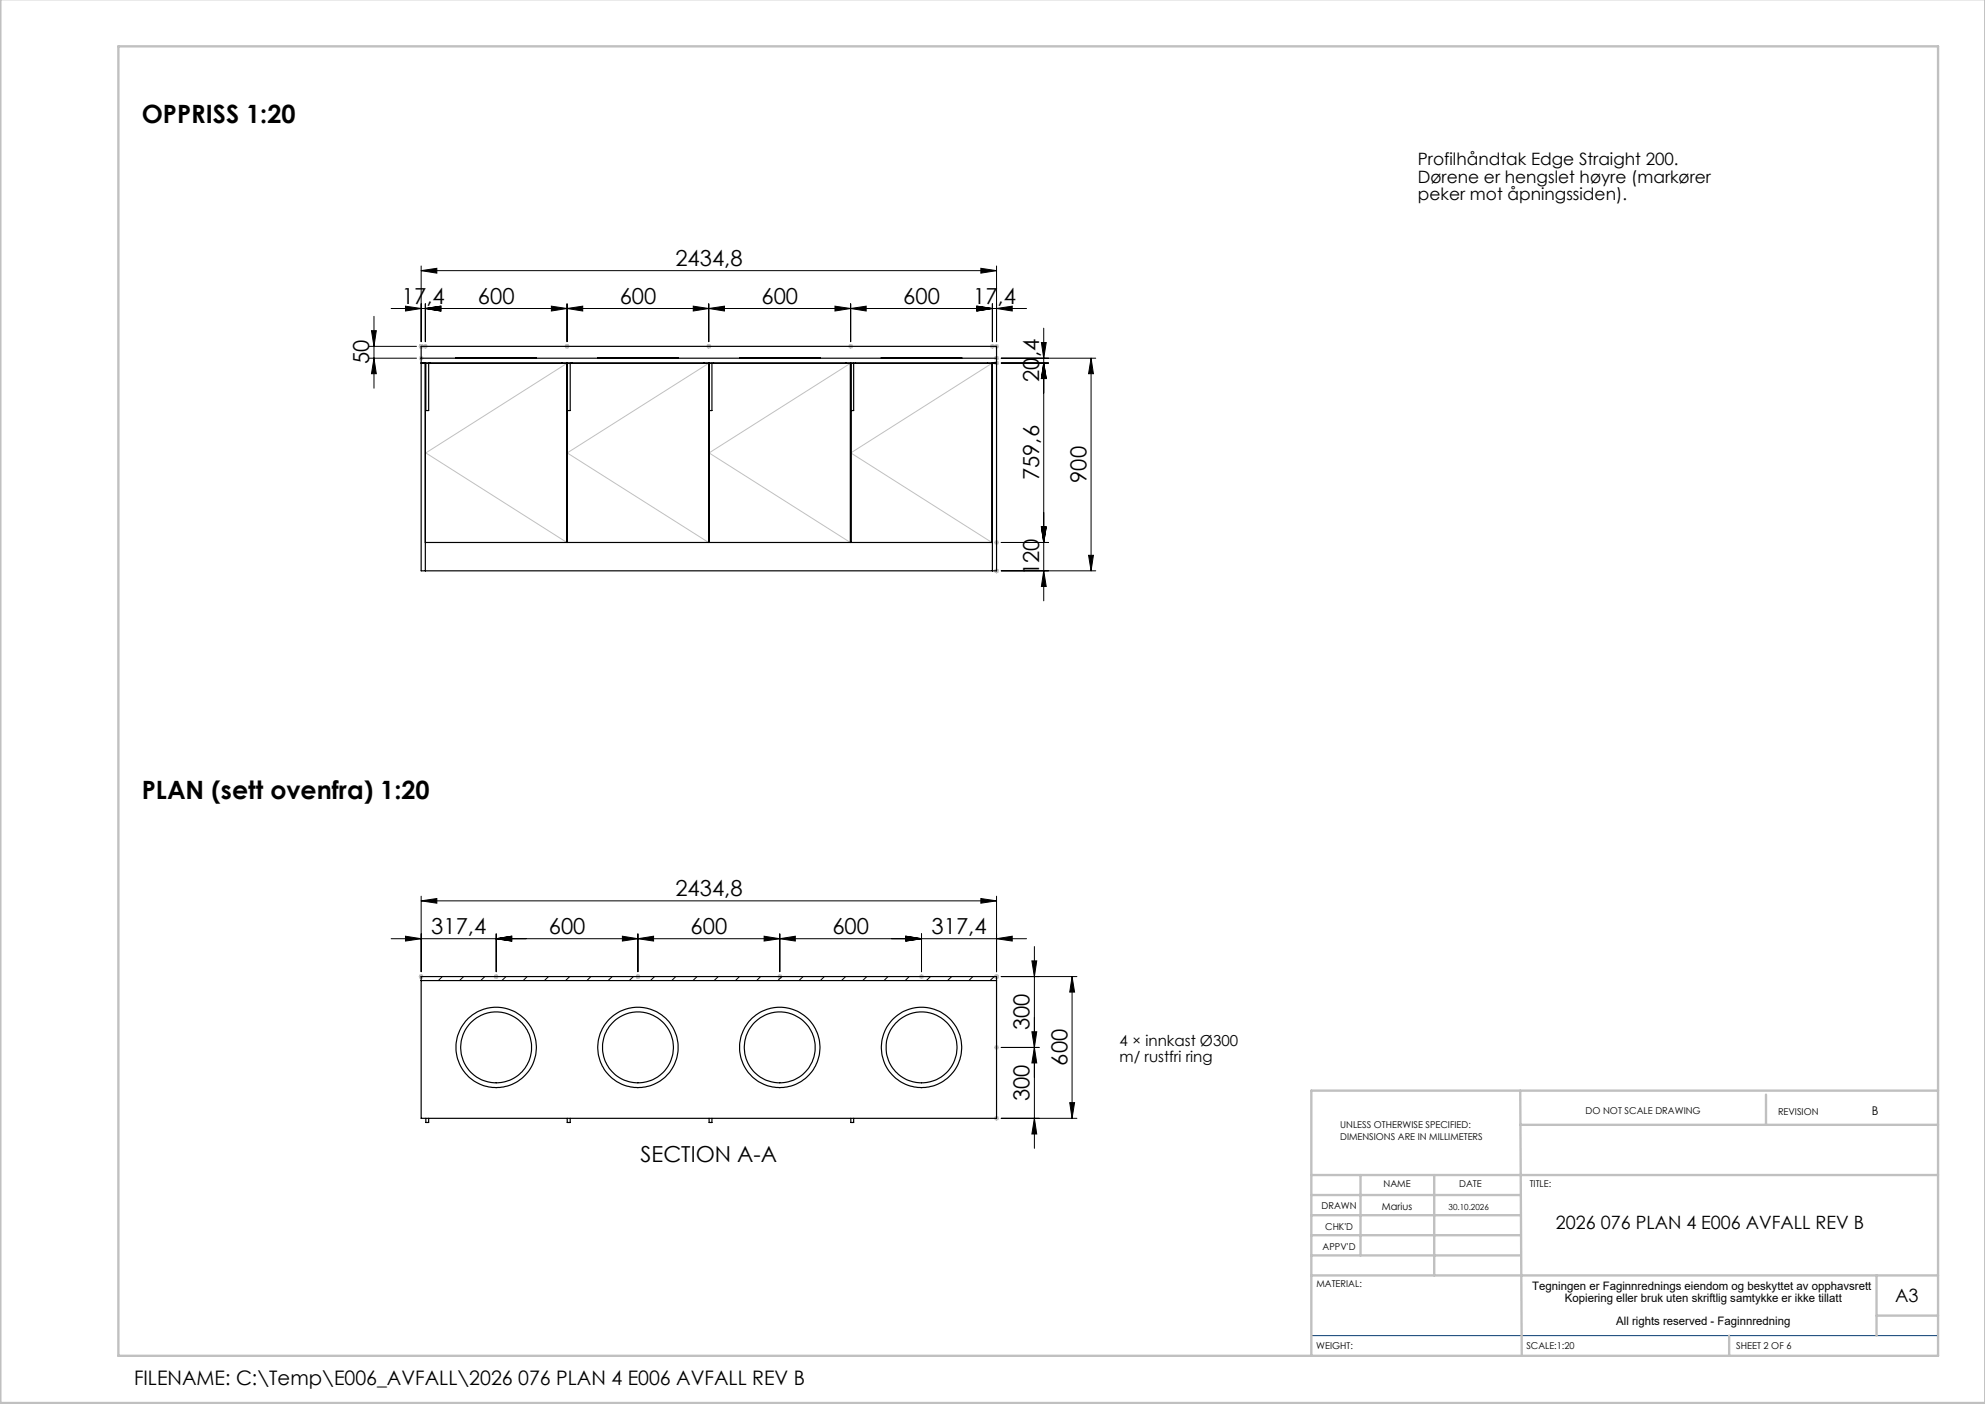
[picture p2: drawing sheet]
<svg xmlns="http://www.w3.org/2000/svg" width="420mm" height="297mm" viewBox="0 0 420 297" stroke-linecap="round" stroke-linejoin="round" font-family="sans-serif">
<g fill="none" stroke="#000" stroke-width=".21">
<path d="M89.1 57.3l3.3-.5v1zM89.1 56.3v16M89.1 57.3h121.8M207.5 56.8l3.4 .5-3.4 .5zM210.9 56.3v16M78.1 75.8h10M78.1 73.3h10M78.6 70h1l-.5 3.3zM79.1 75.8l.5 3.3h-1zM79.1 66.9v15.2M82.8 65.3h134.4M85.8 64.8l3.3 .5-3.3 .5z"/>
<path d="M90 65.3l3.3-.5v1zM90 64.3v8M116.7 64.8l3.3 .5-3.3 .5zM120 65.3l3.3-.5v1zM120 64.3v8M146.7 64.8l3.3 .5-3.3 .5zM150 65.3l3.3-.5v1zM150 64.3v8M176.7 64.8l3.3 .5-3.3 .5zM180 65.3l3.3-.5v1zM180 64.3v8M206.7 64.8l3.3 .5-3.3 .5z"/>
<path d="M210 64.3v8M210.9 65.3l3.3-.5v1zM211.8 76.8h10.1M211.8 75.8h20M220.3 72.5h1.1l-.6 3.3zM220.8 76.8l.6 3.3h-1.1zM220.8 69.4v57.7M230.9 75.8l.5 3.3h-1.1zM230.9 75.8v45M211.8 114.8h10.1M220.3 111.5h1.1l-.6 3.3zM230.3 117.5h1.1l-.5 3.3z"/>
<path d="M211.8 120.8h20M220.8 120.8l.6 3.3h-1.1zM82.8 198.6h134.4M85.8 198l3.3 .6-3.3 .5zM89.1 190.6l3.3-.5v1zM89.1 189.6v16M89.1 190.6h121.8M105 198.6l3.3-.6v1.1zM105 197.6v8M131.7 198l3.3 .6-3.3 .5zM135 198.6l3.3-.6v1.1zM135 197.6v8"/>
<path d="M161.7 198l3.3 .6-3.3 .5zM165 198.6l3.3-.6v1.1zM165 197.6v8M191.7 198l3.3 .6-3.3 .5zM195 197.6v8M207.5 190.1l3.4 .5-3.4 .5zM210.9 198.6l3.3-.6v1.1zM210.9 189.6v16M93.6 206.6l-.9 .8M98.1 206.6l-.9 .8M102.6 206.6l-.9 .8M107.1 206.6l-.9 .8"/>
<path d="M111.5 206.6l-.8 .8M116.1 206.6l-.9 .8M120.5 206.6l-.8 .8M125 206.6l-.8 .8M129.5 206.6l-.8 .8M134 206.6l-.9 .8M138.5 206.6l-.9 .8M143 206.6l-.9 .8M147.5 206.6l-.9 .8M152 206.6l-.9 .8M156.5 206.6l-.9 .8M160.9 206.6l-.8 .8"/>
<path d="M165.5 206.6l-.9 .8M169.9 206.6l-.8 .8M174.4 206.6l-.8 .8M178.9 206.6l-.9 .8M183.4 206.6l-.9 .8M187.9 206.6l-.9 .8M192.4 206.6l-.9 .8M196.9 206.6l-.9 .8M201.4 206.6l-.9 .8M205.8 206.6l-.8 .8M210.4 206.6l-.9 .8M211.8 206.6h16.1"/>
<path d="M218.3 203.3h1.1l-.5 3.3zM218.3 218.3h1.1l-.5 3.3zM218.9 200.2v42.7M226.8 206.6v30M226.8 206.6l.6 3.3h-1.1zM211.8 221.6h8.1M211.8 236.6h16.1M218.9 221.6l.5 3.3h-1.1zM218.9 236.6l.5 3.3h-1.1zM226.3 233.3h1.1l-.6 3.3z"/>
</g>
<g fill="none" stroke="#c0c0c0" stroke-width=".21">
<path d="M88.6 73.3h1.9M88.6 75.8h1M88.8 72.9l.7 .7M88.8 75.4l.7 .7M89.1 72.8v1M89.1 75.3v1M89.5 72.9l-.7 .7M89.5 75.4l-.7 .7M89.6 72.9l.7 .7M90 72.8v1M90.3 72.9l-.7 .7M119.5 73.3h1"/>
<path d="M119.6 72.9l.7 .7M119.9 76.9l-29.8 18.9 29.8 19M120 72.8v1M120.3 72.9l-.7 .7M149.5 73.3h1M149.6 72.9l.7 .7M149.9 76.9l-29.9 18.9 29.9 19M150 72.8v1M150.3 72.9l-.7 .7M179.5 73.3h1M179.6 72.9l.7 .7M179.9 76.9l-29.9 18.9 29.9 19"/>
<path d="M180 72.8v1M180.3 72.9l-.7 .7M209.5 73.3h1.8M209.6 72.9l.7 .7M209.9 76.9l-29.9 18.9 29.9 19M210 72.8v1M210.3 72.9l-.7 .7M210.4 76.8h.9M210.4 75.8h.9M210.5 72.9l.7 .7M210.5 76.4l.7 .7M210.5 75.4l.7 .7"/>
<path d="M210.9 72.8v1M210.9 75.3v2M211.2 72.9l-.7 .7M211.2 76.4l-.7 .7M211.2 75.4l-.7 .7M210.4 114.8h.9M210.5 114.4l.7 .7M210.9 114.3v1M211.2 114.4l-.7 .7M210.4 120.8h.9M210.5 120.4l.7 .7M210.9 120.3v1"/>
<path d="M211.2 120.4l-.7 .7M88.6 206.6h1M88.8 206.2l.7 .7M89.1 206.1v1M89.5 206.2l-.7 .7M104.5 206.6h1M104.6 206.2l.7 .7M105 206.1v1M105.3 206.2l-.7 .7M134.5 206.6h1M134.6 206.2l.7 .7M135 206.1v1"/>
<path d="M135.3 206.2l-.7 .7M164.5 206.6h1M164.6 206.2l.7 .7M165 206.1v1M165.3 206.2l-.7 .7M194.5 206.6h1M194.6 206.2l.7 .7M195 206.1v1M195.3 206.2l-.7 .7M210.4 206.6h.9M210.5 206.2l.7 .7M210.9 206.1v1"/>
<path d="M211.2 206.2l-.7 .7M210.4 221.6h.9M210.4 236.6h.9M210.5 221.2l.7 .7M210.5 236.2l.7 .7M210.9 221.1v1M210.9 236.1v1M211.2 221.2l-.7 .7M211.2 236.2l-.7 .7"/>
</g>
<path d="M277.5 282.5h132.6" fill="none" stroke="#004080" stroke-width=".21"/>
<g fill="none" stroke="#c0c0c0" stroke-width=".5">
<path d="M.1 -.1v296.9h419.9M25 9.8h385.1v277h-385.1zM321.7 230.7l.3 55.8M321.7 237.9h88.4M373.7 231.6v6.3M410.1 230.7h-132.6v56M277.5 248.6h132.6M277.5 257.1h44.2M277.5 252.8h44.2M287.9 248.6v17M303.5 248.6v21.2M277.5 265.6h44.2"/>
<path d="M277.5 261.3h44.2M277.5 269.8h132.6M397.1 269.8v12.7M397.1 278.3h13M365.9 282.5v4.3"/>
</g>
<g fill="#000">
<path d="M85.8 64.8l3.3 .5-3.3 .5zM90 65.3l3.3-.5v1zM90 65.3l3.3-.5v1zM116.7 64.8l3.3 .5-3.3 .5zM120 65.3l3.3-.5v1zM146.7 64.8l3.3 .5-3.3 .5zM150 65.3l3.3-.5v1zM176.7 64.8l3.3 .5-3.3 .5zM180 65.3l3.3-.5v1zM206.7 64.8l3.3 .5-3.3 .5zM206.7 64.8l3.3 .5-3.3 .5zM210.9 65.3l3.3-.5v1zM89.1 57.3l3.3-.5v1zM207.5 56.8l3.4 .5-3.4 .5zM85.8 198l3.3 .6-3.3 .5zM105 198.6l3.3-.6v1.1zM105 198.6l3.3-.6v1.1zM131.7 198l3.3 .6-3.3 .5zM135 198.6l3.3-.6v1.1zM161.7 198l3.3 .6-3.3 .5zM165 198.6l3.3-.6v1.1zM191.7 198l3.3 .6-3.3 .5zM191.7 198l3.3 .6-3.3 .5zM210.9 198.6l3.3-.6v1.1zM89.1 190.6l3.3-.5v1zM207.5 190.1l3.4 .5-3.4 .5z"/>
<path d="M220.8 120.8l.6 3.3h-1.1zM220.3 111.5h1.1l-.6 3.3zM220.3 111.5h1.1l-.6 3.3zM220.8 76.8l.6 3.3h-1.1zM220.8 76.8l.6 3.3h-1.1zM220.3 72.5h1.1l-.6 3.3zM230.3 117.5h1.1l-.5 3.3zM230.9 75.8l.5 3.3h-1.1zM79.1 75.8l.5 3.3h-1zM78.6 70h1l-.5 3.3z"/>
<path d="M218.3 203.3h1.1l-.5 3.3zM218.9 221.6l.5 3.3h-1.1zM218.3 218.3h1.1l-.5 3.3zM218.9 236.6l.5 3.3h-1.1zM226.8 206.6l.6 3.3h-1.1zM226.3 233.3h1.1l-.6 3.3z"/>
</g>
<g fill="none" stroke="#000" stroke-width=".25">
<path d="M89.1 73.3h121.8v47.5h-121.8zM89.1 76.8h121.8M89.1 75.8h121.8M90 76.9h29.9M90 76.8v44M90.1 76.9v10h.6v-10M91 76.8v.1M96.5 75.8v-.1h17v.1M119 76.8v.1M120 76.8v38M120.6 76.9v10h-.6M121 76.8v.1"/>
<path d="M126.5 75.8v-.1h17v.1M149 76.8v.1M150 76.8v38M150.6 76.9v10h-.6M151 76.8v.1M156.5 75.8v-.1h17v.1M179 76.8v.1M180 76.8v38M180 76.9h29.9v37.9M180.6 76.9v10h-.6M181 76.8v.1M186.5 75.8v-.1h17v.1"/>
<path d="M209 76.8v.1M210 76.8v44M90 114.8h120M120 114.8v-37.9h29.9v37.9M150 114.8v-37.9h29.9v37.9M89.1 206.6h121.8v30h-121.8zM89.1 207.4h121.8M90.1 236.6v.9h.6v-.9M120 236.6v.9h.7v-.9M150 236.6v.9h.6v-.9M180 236.6v.9h.6v-.9"/>
<circle cx="105" cy="221.6" r="8.5"/>
<circle cx="105" cy="221.6" r="7.5"/>
<circle cx="135" cy="221.6" r="8.5"/>
<circle cx="135" cy="221.6" r="7.5"/>
<circle cx="165" cy="221.6" r="8.5"/>
<circle cx="165" cy="221.6" r="7.5"/>
<circle cx="195" cy="221.6" r="8.5"/>
<circle cx="195" cy="221.6" r="7.5"/>
</g>
<g font-size="5.3">
<text x="30" y="26">OPPRISS 1:20</text>
<text x="30" y="169">PLAN (sett ovenfra) 1:20</text>
</g>
<g font-size="4.7">
<text x="142.9" y="56.2">2434,8</text>
<text x="85" y="64.2">17,4</text>
<text x="101.1" y="64.2">600</text>
<text x="131.1" y="64.2">600</text>
<text x="161.1" y="64.2">600</text>
<text x="191.1" y="64.2">600</text>
<text x="205.9" y="64.2">17,4</text>
<text x="78.1" y="77.1" transform="rotate(-90 78.1 77.1)">50</text>
<text x="219.9" y="80.8" transform="rotate(-90 219.9 80.8)">20,4</text>
<text x="219.9" y="101.6" transform="rotate(-90 219.9 101.6)">759,6</text>
<text x="229.9" y="102.1" transform="rotate(-90 229.9 102.1)">900</text>
<text x="219.9" y="121.6" transform="rotate(-90 219.9 121.6)">120</text>
<text x="142.9" y="189.5">2434,8</text>
<text x="91.2" y="197.5">317,4</text>
<text x="116.1" y="197.5">600</text>
<text x="146.1" y="197.5">600</text>
<text x="176.1" y="197.5">600</text>
<text x="197.1" y="197.5">317,4</text>
<text x="217.9" y="217.9" transform="rotate(-90 217.9 217.9)">300</text>
<text x="225.9" y="225.4" transform="rotate(-90 225.9 225.4)">600</text>
<text x="217.9" y="232.9" transform="rotate(-90 217.9 232.9)">300</text>
<text x="135.5" y="245.8">SECTION A-A</text>
</g>
<text font-size="4.2" x="28.4" y="293.1">FILENAME: C:\Temp\E006_AVFALL\2026 076 PLAN 4 E006 AVFALL REV B</text>
<g font-size="3.9">
<text x="329.2" y="259.9">2026 076 PLAN 4 E006 AVFALL REV B</text>
<text x="401" y="275.4">A3</text>
</g>
<g font-size="3.6">
<text x="300" y="34.9">Profilhåndtak Edge Straight 200.</text>
<text x="300" y="38.6">Dørene er hengslet høyre (markører</text>
<text x="300" y="42.3">peker mot åpningssiden).</text>
</g>
<g font-size="3.2">
<text x="236.9" y="221.3">4 × innkast Ø300</text>
<text x="236.9" y="224.7">m/ rustfri ring</text>
</g>
<g font-size="2.5">
<text x="396" y="235.9">B</text>
<text x="324.2" y="273">Tegningen er Faginnrednings eiendom og beskyttet av opphavsrett</text>
<text x="331.1" y="275.4">Kopiering eller bruk uten skriftlig samtykke er ikke tillatt</text>
<text x="342" y="280.4">All rights reserved - Faginnredning</text>
</g>
<text font-size="2.1" x="292.4" y="255.9">Marius</text>
<g font-size="2">
<text x="283.6" y="238.6">UNLESS OTHERWISE SPECIFIED:</text>
<text x="335.5" y="235.8">DO NOT SCALE DRAWING</text>
<text x="376.2" y="236">REVISION</text>
<text x="283.6" y="241.1">DIMENSIONS ARE IN MILLIMETERS</text>
<text x="292.7" y="251.1">NAME</text>
<text x="308.7" y="251.1">DATE</text>
<text x="323.7" y="251.1">TITLE:</text>
<text x="279.6" y="255.9">DRAWN</text>
<text x="280.4" y="260.1">CHK'D</text>
<text x="279.9" y="264.4">APPV'D</text>
<text x="278.5" y="272.3">MATERIAL:</text>
<text x="278.5" y="285.3">WEIGHT:</text>
<text x="323" y="285.4">SCALE:1:20</text>
<text x="367.4" y="285.4">SHEET 2 OF 6</text>
</g>
<text font-size="1.8" x="306.5" y="255.9">30.10.2026</text>
</svg>
